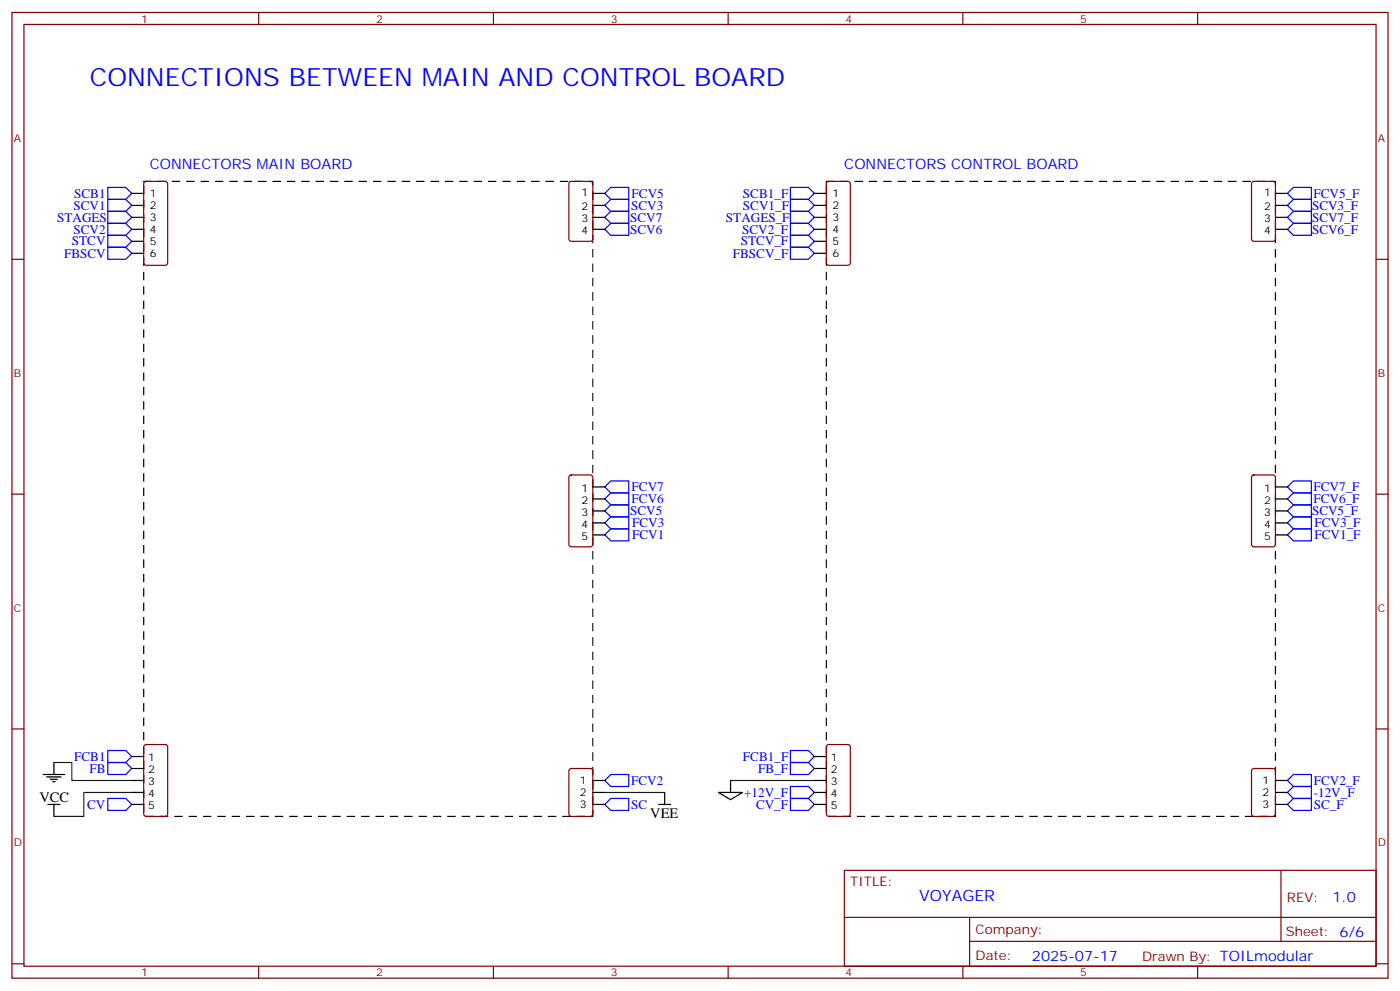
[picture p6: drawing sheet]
<svg xmlns="http://www.w3.org/2000/svg" width="412mm" height="292mm" viewBox="0 0 412 292" stroke-linecap="round" stroke-linejoin="round" font-family="sans-serif">
<g fill="none" stroke="#870000" stroke-width=".35">
<path d="M3.5 3.7h405.4v284.3h-405.4zM7.1 7.2h398.2v277.3h-398.2zM76.2 3.7v3.5M145.3 3.7v3.5M214.5 3.7v3.5M283.6 3.7v3.5M352.8 3.7v3.5M42.6 53.6l.4-.2h5.7l.6 .4 .1 23.6-.5 .6-5.9 .1-.6-.5-.1-23.5zM167.8 53.6l.5-.2h5.6l.7 .4v16.5l-.4 .7h-5.9l-.7-.4v-16.5zM243.7 53.6l.4-.2h5.7l.6 .4 .1 23.6-.5 .6-5.9 .1-.6-.5-.1-23.5zM368.9 53.6l.5-.2h5.6l.7 .4v16.5l-.5 .7h-5.8l-.7-.4v-16.5zM3.5 76.3h3.6"/>
<path d="M405.3 76.3h3.6M3.5 145.5h3.6M167.8 140l.5-.2h5.6l.7 .5v20l-.4 .7h-5.9l-.7-.5v-20zM368.9 140l.5-.2h5.6l.7 .5v20l-.5 .7h-5.8l-.7-.5v-20zM405.3 145.5h3.6M3.5 214.6h3.6M42.6 219.4l.4-.2h5.7l.6 .4 .1 20.1-.5 .6-5.9 .1-.6-.5-.1-20zM243.7 219.4l.4-.2h5.7l.6 .4 .1 20.1-.5 .6-5.9 .1-.6-.5-.1-20zM405.3 214.6h3.6M167.8 226.5l.5-.2h5.6l.7 .4v13l-.4 .6-5.9 .1-.7-.5v-12.9zM368.9 226.5l.5-.2h5.6l.7 .4v13l-.5 .6-5.8 .1-.7-.5v-12.9zM248.7 256.3h156.6v28.2h-156.6z"/>
<path d="M377.3 256.3v20.9M248.7 270.1h156.5M285.6 277.2h119.6M285.6 270.1v14.1M3.5 283.8h3.6M76.2 284.5v3.5M145.3 284.5v3.5M214.5 284.5v3.5M283.6 284.5v3.5M352.8 284.5v3.5M405.3 283.8h3.6"/>
</g>
<g fill="none" stroke="#00f" stroke-width=".35">
<path d="M31.7 58.7h5.3l1.8 1.8-1.8 1.7h-5.3zM31.7 55.2h5.3l1.8 1.7-1.8 1.8h-5.3zM178.2 56.9l1.7-1.7h5.3v3.5h-5.3zM232.8 58.7h5.3l1.8 1.8-1.8 1.7h-5.3zM232.8 55.2h5.3l1.8 1.7-1.8 1.8h-5.3zM379.2 56.9l1.8-1.7h5.3v3.5h-5.3zM381 58.7h5.3v3.5h-5.3l-1.8-1.7zM31.7 62.2h5.3l1.8 1.8-1.8 1.8h-5.3zM31.7 69.3h5.3l1.8 1.7-1.8 1.8h-5.3zM31.7 72.8h5.3l1.8 1.8-1.8 1.7h-5.3zM31.7 65.8h5.3l1.8 1.7-1.8 1.8h-5.3zM178.2 60.5l1.7-1.8h5.3v3.5h-5.3z"/>
<path d="M178.2 64l1.7-1.8h5.3v3.6h-5.3zM179.9 65.8h5.3v3.5h-5.3l-1.7-1.8zM232.8 62.2h5.3l1.8 1.8-1.8 1.8h-5.3zM232.8 69.3h5.3l1.8 1.7-1.8 1.8h-5.3zM232.8 72.8h5.3l1.8 1.8-1.8 1.7h-5.3zM232.8 65.8h5.3l1.8 1.7-1.8 1.8h-5.3zM379.2 64l1.8-1.8h5.3v3.6h-5.3zM381 65.8h5.3v3.5h-5.3l-1.8-1.8zM178.2 150.4l1.7-1.7h5.3v3.5h-5.3zM178.2 157.5l1.7-1.8h5.3v3.5h-5.3zM178.2 154l1.7-1.8h5.3v3.5h-5.3zM178.2 146.9l1.7-1.8h5.3v3.6h-5.3z"/>
<path d="M178.2 143.4l1.7-1.8h5.3v3.5h-5.3zM379.2 150.4l1.8-1.7h5.3v3.5h-5.3zM379.2 157.5l1.8-1.8h5.3v3.5h-5.3zM379.2 154l1.8-1.8h5.3v3.5h-5.3zM379.2 146.9l1.8-1.8h5.3v3.6h-5.3zM379.2 143.4l1.8-1.8h5.3v3.5h-5.3zM31.7 224.5h5.3l1.8 1.8-1.8 1.7h-5.3zM31.7 235.1h5.3l1.8 1.8-1.8 1.7h-5.3zM31.7 221h5.3l1.8 1.7-1.8 1.8h-5.3zM178.2 236.9l1.7-1.8h5.3v3.5h-5.3zM179.9 228h5.3v3.6h-5.3l-1.7-1.8zM232.8 224.5h5.3l1.8 1.8-1.8 1.7h-5.3z"/>
<path d="M232.8 235.1h5.3l1.8 1.8-1.8 1.7h-5.3zM232.8 221h5.3l1.8 1.7-1.8 1.8h-5.3zM232.8 231.6h5.3l1.8 1.7-1.8 1.8h-5.3zM379.2 236.9l1.8-1.8h5.3v3.5h-5.3zM379.2 229.8l1.8-1.8h5.3v3.6h-5.3zM381 231.6h5.3v3.5h-5.3l-1.8-1.8z"/>
</g>
<g fill="none" stroke="#000" stroke-width=".35">
<path d="M38.8 56.9h3.5M174.6 56.9h3.6M239.9 56.9h3.5M375.7 56.9h3.5M38.8 60.5h3.5M38.8 64h3.5M38.8 67.5h3.5M38.8 71h3.5M38.8 74.6h3.5M174.6 60.5h3.6M174.6 64h3.6M174.6 67.5h3.6"/>
<path d="M239.9 60.5h3.5M239.9 64h3.5M239.9 67.5h3.5M239.9 71h3.5M239.9 74.6h3.5M375.7 60.5h3.5M375.7 64h3.5M375.7 67.5h3.5M174.6 143.4h3.6M174.6 146.9h3.6M174.6 150.4h3.6M174.6 154h3.6"/>
<path d="M174.6 157.5h3.6M375.7 143.4h3.5M375.7 146.9h3.5M375.7 150.4h3.5M375.7 154h3.5M375.7 157.5h3.5M12.7 228h6.3M13.8 228.7h4.2M14.1 236.9h3.5M14.8 229.4h2.1M15.5 230.2h.7M15.9 224.5v3.5"/>
<path d="M15.9 236.9v3.5M38.8 236.9h3.5M38.8 222.7h3.5M38.8 226.3h3.5M38.8 229.8h3.5M38.8 233.3h3.5M174.6 236.9h3.6M174.6 229.8h3.6M174.6 233.3h3.6M194 236.9h3.6M195.8 233.3v3.6M211.7 233.3h7l-3.5 2.1z"/>
<path d="M215.2 229.8v3.5M239.9 236.9h3.5M239.9 222.7h3.5M239.9 226.3h3.5M239.9 229.8h3.5M239.9 233.3h3.5M375.7 236.9h3.5M375.7 229.8h3.5M375.7 233.3h3.5"/>
</g>
<path d="M42.3 53.4h132.3v187h-132.3zM243.4 53.4h132.3v187h-132.3z" fill="none" stroke="#000" stroke-width=".35" stroke-dasharray="2.1 2.1"/>
<path d="M15.9 224.5h5.3v5.3h17.6M38.8 233.3h-14.1v7.1h-8.8M178.2 233.3h17.6M215.2 229.8h24.7" fill="none" stroke="#008700" stroke-width=".35"/>
<text font-size="7.4" fill="#00f" x="26.5" y="25.2">CONNECTIONS BETWEEN MAIN AND CONTROL BOARD</text>
<text font-size="4.6" fill="#00f" x="270.8" y="265.3">VOYAGER</text>
<g font-size="4.2" fill="#00f">
<text x="44.1" y="49.9">CONNECTORS MAIN BOARD</text>
<text x="248.7" y="49.9">CONNECTORS CONTROL BOARD</text>
<text x="392.5" y="265.5">1.0</text>
<text x="304" y="282.9">2025-07-17</text>
</g>
<g font-size="4.2">
<text x="11.6" y="236.1">VCC</text>
<text x="191.6" y="240.7">VEE</text>
</g>
<g font-size="3.9" fill="#00f">
<text x="21.8" y="58.2">SCB1</text>
<text x="186.1" y="58.3">FCV5</text>
<text x="218.9" y="58.2">SCB1_F</text>
<text x="386.9" y="58.3">FCV5_F</text>
<text x="16.8" y="65.3">STAGES</text>
<text x="21.6" y="61.7">SCV1</text>
<text x="185.6" y="65.3">SCV7</text>
<text x="185.9" y="61.8">SCV3</text>
<text x="213.9" y="65.3">STAGES_F</text>
<text x="218.9" y="61.7">SCV1_F</text>
<text x="386.5" y="61.8">SCV3_F</text>
<text x="386.5" y="65.3">SCV7_F</text>
<text x="21.6" y="68.8">SCV2</text>
<text x="185.6" y="68.9">SCV6</text>
<text x="218.6" y="68.8">SCV2_F</text>
<text x="386.5" y="68.9">SCV6_F</text>
<text x="18.9" y="75.8">FBSCV</text>
<text x="21.2" y="72.3">STCV</text>
<text x="215.9" y="75.8">FBSCV_F</text>
<text x="218.2" y="72.3">STCV_F</text>
<text x="186.1" y="148.2">FCV6</text>
<text x="186.1" y="144.7">FCV7</text>
<text x="386.9" y="148.2">FCV6_F</text>
<text x="386.9" y="144.7">FCV7_F</text>
<text x="185.6" y="151.8">SCV5</text>
<text x="186.2" y="155.2">FCV3</text>
<text x="386.5" y="151.8">SCV5_F</text>
<text x="387.2" y="155.2">FCV3_F</text>
<text x="186.2" y="158.7">FCV1</text>
<text x="387.2" y="158.7">FCV1_F</text>
<text x="21.8" y="224">FCB1</text>
<text x="26.3" y="227.5">FB</text>
<text x="218.9" y="224">FCB1_F</text>
<text x="223.4" y="227.5">FB_F</text>
<text x="185.9" y="231">FCV2</text>
<text x="387" y="231">FCV2_F</text>
<text x="25.7" y="238.1">CV</text>
<text x="185.9" y="238.1">SC</text>
<text x="219.2" y="234.6">+12V_F</text>
<text x="222.7" y="238.1">CV_F</text>
<text x="387" y="238.1">SC_F</text>
<text x="387" y="234.6">-12V_F</text>
</g>
<g font-size="3.9" fill="#800">
<text x="250.5" y="260.8">TITLE:</text>
<text x="379.1" y="265.5">REV:</text>
<text x="287.4" y="275">Company:</text>
<text x="378.7" y="275.7">Sheet: 6/6</text>
<text x="287.4" y="282.7">Date:</text>
<text x="336.4" y="282.8">Drawn By: TOILmodular</text>
</g>
<g font-size="3.2" fill="#800">
<text x="41.6" y="6.7">1</text>
<text x="110.8" y="6.7">2</text>
<text x="179.9" y="6.7">3</text>
<text x="249.1" y="6.7">4</text>
<text x="318.2" y="6.7">5</text>
<text x="4.1" y="41.8">A</text>
<text x="405.9" y="41.8">A</text>
<text x="4.1" y="110.9">B</text>
<text x="405.9" y="110.9">B</text>
<text x="4.1" y="180.1">C</text>
<text x="405.9" y="180.1">C</text>
<text x="4.1" y="249.2">D</text>
<text x="405.9" y="249.2">D</text>
<text x="41.6" y="287.5">1</text>
<text x="110.8" y="287.5">2</text>
<text x="179.9" y="287.5">3</text>
<text x="249.1" y="287.5">4</text>
<text x="318.2" y="287.5">5</text>
</g>
<g font-size="3.2">
<text x="44.1" y="58">1</text>
<text x="171.3" y="57.6">1</text>
<text x="245.2" y="58">1</text>
<text x="372.4" y="57.6">1</text>
<text x="44.1" y="61.5">2</text>
<text x="44.1" y="65.1">3</text>
<text x="171.3" y="61.9">2</text>
<text x="171.3" y="65.4">3</text>
<text x="245.2" y="61.5">2</text>
<text x="245.2" y="65.1">3</text>
<text x="372.4" y="61.9">2</text>
<text x="372.4" y="65.4">3</text>
<text x="44.1" y="68.6">4</text>
<text x="171.3" y="68.9">4</text>
<text x="245.2" y="68.6">4</text>
<text x="372.4" y="68.9">4</text>
<text x="44.1" y="72.1">5</text>
<text x="44.1" y="75.6">6</text>
<text x="245.2" y="72.1">5</text>
<text x="245.2" y="75.6">6</text>
<text x="171.3" y="144.8">1</text>
<text x="171.3" y="148.3">2</text>
<text x="372.4" y="144.8">1</text>
<text x="372.4" y="148.3">2</text>
<text x="171.3" y="151.8">3</text>
<text x="171.3" y="155.4">4</text>
<text x="372.4" y="151.8">3</text>
<text x="372.4" y="155.4">4</text>
<text x="171.3" y="158.9">5</text>
<text x="372.4" y="158.9">5</text>
<text x="43.6" y="224.2">1</text>
<text x="43.6" y="227.7">2</text>
<text x="244.7" y="224.2">1</text>
<text x="244.7" y="227.7">2</text>
<text x="43.6" y="231.2">3</text>
<text x="170.8" y="230.9">1</text>
<text x="244.7" y="231.2">3</text>
<text x="371.9" y="230.9">1</text>
<text x="43.6" y="234.7">4</text>
<text x="43.6" y="238.3">5</text>
<text x="170.8" y="237.9">3</text>
<text x="170.8" y="234.4">2</text>
<text x="244.7" y="234.7">4</text>
<text x="244.7" y="238.3">5</text>
<text x="371.9" y="237.9">3</text>
<text x="371.9" y="234.4">2</text>
</g>
</svg>
